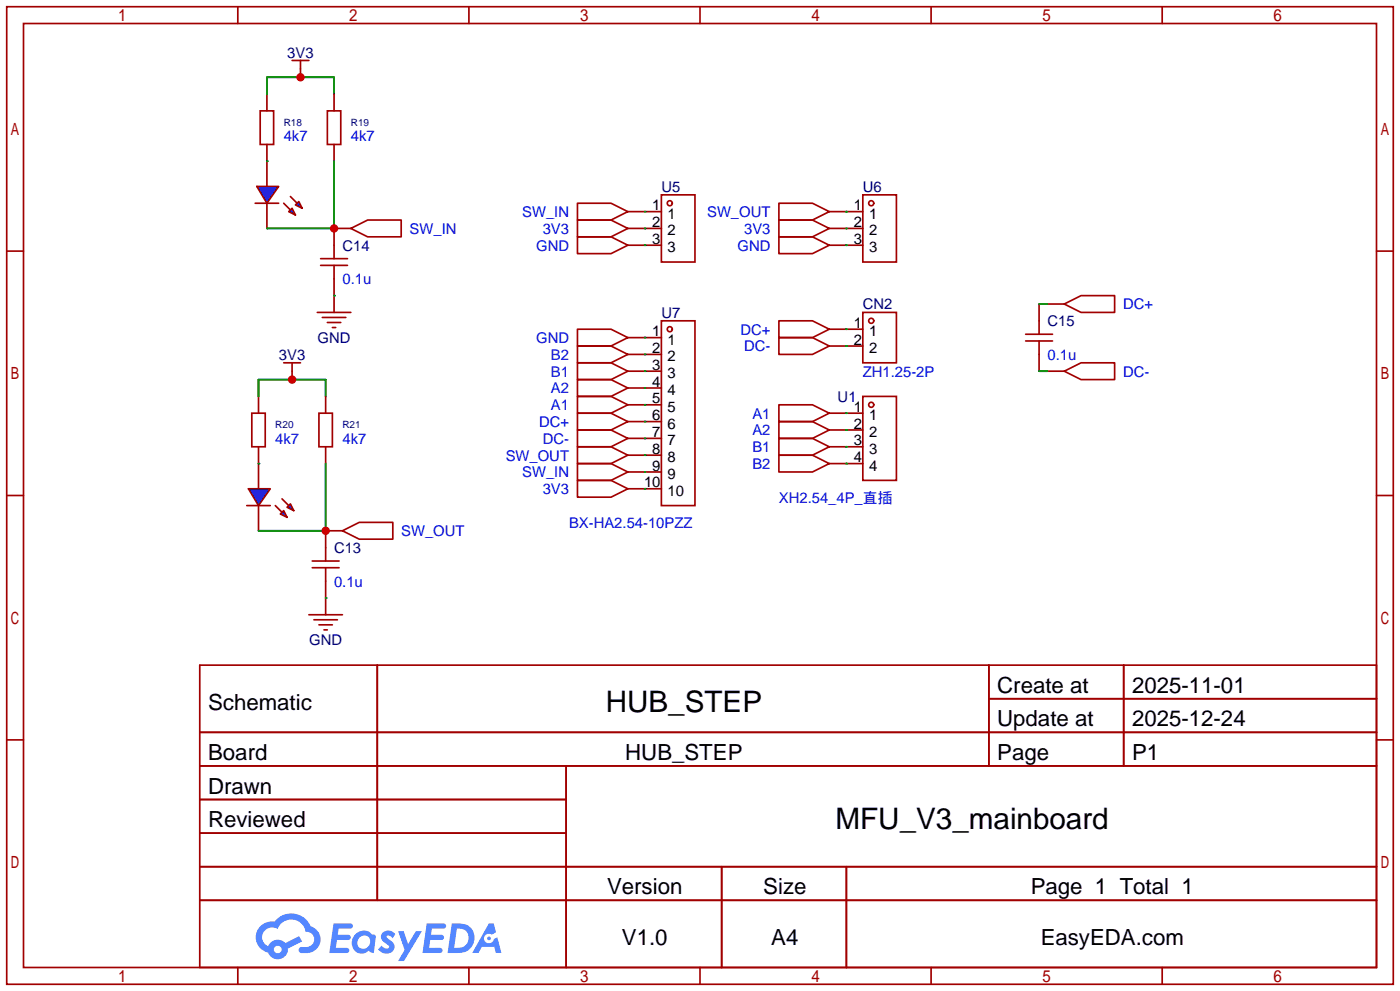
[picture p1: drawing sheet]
<svg xmlns="http://www.w3.org/2000/svg" width="212mm" height="150mm" viewBox="0 0 212 150" stroke-linecap="round" stroke-linejoin="round" font-family="sans-serif">
<g fill="none" stroke="#a10000" stroke-width=".25">
<path d="M1 1h209.8v147.8h-209.8zM3.6 3.6h204.7v142.7h-204.7zM36 1v2.6M71 1v2.6M105.9 1v2.6M140.9 1v2.6M175.9 1v2.6M1 38h2.6M208.3 38h2.5M1 74.9h2.6M208.3 74.9h2.5M1 111.9h2.6"/>
<path d="M30.2 100.6h178.1v45.7h-178.1zM30.2 110.7h178.1M30.2 115.8h178.1M57.1 100.6v35.5M85.7 115.8v30.5M149.6 100.6v15.2M149.6 105.7h58.7M170 100.6v15.2M208.3 111.9h2.5M30.2 120.9h55.5M30.2 131.1h178.1M30.2 126h55.5"/>
<path d="M30.2 136.1h178.1M109.2 131.1v15.2M128.1 131.1v15.2M36 146.3v2.5M71 146.3v2.5M105.9 146.3v2.5M140.9 146.3v2.5M175.9 146.3v2.5"/>
</g>
<g fill="#5487ff">
<path d="M58 141a1.3 1.3 0 0 1 1.8 .3l-.4 .6a.54 .54 0 0 0-.9-.2v.1a2.32 2.32 0 0 1 1.2 1.4 1.36 1.36 0 0 1-1.1 1 1.36 1.36 0 0 1-1.4-.6l.5-.6a.7 .7 0 0 0 1.2 .3l-.1-.3a2.4 2.4 0 0 1-1.2-1.3l.2-.5z"/>
<path d="M60.2 140.8h.9l.6 2 1.2-2h.9l-2.7 4.5h-.9l1-1.6z"/>
<path d="M50.5 139.6h1.6a1.31 1.31 0 0 1 1.2 .2 .4 .4 0 0 1-.3 .6h-1.8l-.1 1h1.6a.4 .4 0 0 1 .4 .4 .4 .4 0 0 1-.4 .4l-1.7-.1-.2 1.2h.8a1.23 1.23 0 0 1 1.2 .2 .39 .39 0 0 1-.3 .6h-2.7z"/>
<path d="M64.6 139.6h1.6a1.32 1.32 0 0 1 1.2 .2 .39 .39 0 0 1-.3 .6h-1.8l-.1 1h1.7a.4 .4 0 0 1 .3 .4 .4 .4 0 0 1-.4 .3h-1.7l-.2 1.2h.8a1.23 1.23 0 0 1 1.2 .2 .39 .39 0 0 1-.3 .6h-2.7z"/>
<path d="M74 139.6h.7l.4 1.4-.7 .3a.75 .75 0 0 0-1.1 .3 .75 .75 0 0 0 .5 1.1 .75 .75 0 0 0 .9-.7l.5-.3 .7 2.4h-.9l-.2-.9h-1.9l-.5 .9h-.9z"/>
<path d="M68.4 139.6l-.7 4.5h1.5a2.27 2.27 0 0 0 2.5-1.6 2.27 2.27 0 0 0-1.3-2.7zM69.1 140.4a1.5 1.5 0 0 1 1.8 1.6 1.5 1.5 0 0 1-1.9 1.3h-.3z"/>
<path d="M53.8 141.3a1.62 1.62 0 0 0-.4 2.1 1.62 1.62 0 0 0 2 .6l.4-.2 .3 .2 .5 .1 .3-2.5-.2-.2-.2-.1a.57 .57 0 0 1-.6-.3 1.73 1.73 0 0 0-2.1 .3zM54.4 141.8a.96 .96 0 0 1 1.4 0 .96 .96 0 0 1-.2 1.4 .95 .95 0 0 1-1.4 0 .95 .95 0 0 1 .2-1.4z"/>
<path d="M39.4 140a2.37 2.37 0 0 0 1.2 4.1 1.54 1.54 0 0 0 1.7 .9 1.54 1.54 0 0 0 1.3-1.6l2.1-1-.5-.8-2 1a1.57 1.57 0 0 0-2.6 .5 1.5 1.5 0 0 1-.8-2.1 1.5 1.5 0 0 1 2.2-.5 2.23 2.23 0 0 1 2.3-1.4 2.23 2.23 0 0 1 2 1.8 1.16 1.16 0 0 1 1.2 1.1 1.16 1.16 0 0 1-1.1 1.2h-.6a.47 .47 0 0 0-.6 .4 .47 .47 0 0 0 .4 .5 2.26 2.26 0 0 0 2.9-2.5 2.12 2.12 0 0 0-1.5-1.5 3.2 3.2 0 0 0-5.5-.7l-.3-.1a2.55 2.55 0 0 0-1.8 .7zM41.5 143.6a.58 .58 0 0 1 1.1 0 .58 .58 0 0 1-1.1 0z"/>
<circle cx="74" cy="141.9" r=".28"/>
</g>
<g fill="none" stroke="#a10000" stroke-width=".25">
<path d="M38.6 30.7h3.6M40.4 24.4v3.8M40.4 30.7v3.8M87.4 30.7h5.1l2.5 1.3-2.5 1.3h-5.1zM87.4 33.3h5.1l2.5 1.2-2.5 1.3h-5.1zM87.4 35.8h5.1l2.5 1.3-2.5 1.3h-5.1zM95 32h5.1M95 34.5h5.1M95 37.1h5.1M100.1 29.5h5.1v10.1h-5.1zM117.9 30.7h5l2.6 1.3-2.6 1.3h-5zM117.9 33.3h5l2.6 1.2-2.6 1.3h-5z"/>
<path d="M117.9 35.8h5l2.6 1.3-2.6 1.3h-5zM125.5 32h5.1M125.5 34.5h5.1M125.5 37.1h5.1M130.6 29.5h5v10.1h-5zM117.9 48.5h5l2.6 1.3-2.6 1.3h-5zM117.9 51.1h5l2.6 1.2-2.6 1.3h-5zM125.5 49.8h5.1M125.5 52.3h5.1M130.6 59.9h5v12.7h-5zM130.6 47.2h5v7.7h-5zM117.9 61.2h5l2.6 1.3-2.6 1.3h-5z"/>
<path d="M117.9 63.8h5l2.6 1.2-2.6 1.3h-5zM117.9 66.3h5l2.6 1.3-2.6 1.2h-5zM117.9 68.8h5l2.6 1.3-2.6 1.3h-5zM125.5 70.1h5.1M125.5 67.6h5.1M125.5 65h5.1M125.5 62.5h5.1"/>
<circle cx="101.3" cy="30.7" r=".38"/>
<circle cx="131.8" cy="30.7" r=".38"/>
<circle cx="131.8" cy="48.5" r=".38"/>
<circle cx="131.8" cy="61.2" r=".38"/>
</g>
<path d="M97.5 32h.1M97.5 34.5h.1M97.5 37.1h.1M128 32h.1M128 34.5h.1M128 37.1h.1M128 49.8h.1M128 52.3h.1M128 62.5h.1M128 65h.1M128 67.6h.1M128 70.1h.1" fill="none" stroke="#008700" stroke-width=".25"/>
<g fill="#00f" stroke="#a10000" stroke-width=".25">
<path d="M38.9 28.2h3.3l-1.8 2.5z"/>
<path d="M44.7 31l.5-.5 .5 1z"/>
<path d="M43.7 32l.5-.5 .5 1z"/>
</g>
<g fill="none" stroke="#a10000" stroke-width=".25">
<path d="M39.4 16.8h2v5h-2zM40.4 14.2v2.6M44.2 9.1h2.5M45.5 9.1v2.6M49.5 16.8h2.1v5h-2.1zM50.5 14.2v2.6M40.4 21.8v2.6M42.9 30.7l1 1M43.9 29.7l1.1 1M50.5 21.8v2.6M50.5 34.5h2.6M53.1 34.5l2.5-1.2h5.1v2.5h-5.1z"/>
<path d="M37.3 76.5h3.6M39.1 70.1v3.8M39.1 76.5v3.8"/>
</g>
<path d="M40.4 14.2v-2.5h10.1v2.5M40.4 24.4h.1M50.5 24.4v10.1h-10.1" fill="none" stroke="#008700" stroke-width=".25"/>
<g fill="#00f" stroke="#a10000" stroke-width=".25">
<path d="M37.6 73.9h3.3l-1.8 2.6z"/>
<path d="M43.9 76.2l.5 1-1-.5z"/>
<path d="M42.4 77.7l.5-.5 .5 1z"/>
</g>
<g fill="none" stroke="#a10000" stroke-width=".25">
<path d="M48.5 39.1h4.1M50.5 34.5v4.6M39.1 59.9v2.6M42.9 54.9h2.6M44.2 54.9v2.5M48 47.2h5.1M48.5 40.1h4.1M48.8 48h3.5M49.3 59.9v2.6M49.5 48.8h2.1M50.3 49.5h.5M50.5 40.1v7.1"/>
<path d="M87.4 49.8h5.1l2.5 1.3-2.5 1.2h-5.1zM87.4 52.3h5.1l2.5 1.3-2.5 1.3h-5.1zM87.4 54.9h5.1l2.5 1.2-2.5 1.3h-5.1zM87.4 57.4h5.1l2.5 1.3-2.5 1.2h-5.1zM87.4 59.9h5.1l2.5 1.3-2.5 1.3h-5.1zM95 56.1h5.1M95 51.1h5.1M95 53.6h5.1M95 58.7h5.1M100.1 48.5h5.1v28h-5.1zM155.2 50.5h4.1M155.2 51.6h4.1"/>
<path d="M157.2 46v4.5M157.2 51.6v4.5M158.5 46h2.5M158.5 56.1h2.5M161 46l2.6-1.3h5.1v2.5h-5.1zM161 56.1l2.6-1.2h5.1v2.5h-5.1zM38.1 62.5h2v5.1h-2zM39.1 67.6v2.5M41.7 76.5l1 1M42.7 75.4l1 1.1M48.3 62.5h2v5.1h-2zM49.3 67.6v2.5"/>
<path d="M87.4 62.5h5.1l2.5 1.3-2.5 1.2h-5.1zM87.4 65h5.1l2.5 1.3-2.5 1.3h-5.1zM87.4 67.6h5.1l2.5 1.2-2.5 1.3h-5.1zM87.4 70.1h5.1l2.5 1.3-2.5 1.2h-5.1zM87.4 72.6h5.1l2.5 1.3-2.5 1.3h-5.1zM95 61.2h5.1M95 63.8h5.1M95 66.3h5.1M95 68.8h5.1M95 71.4h5.1M95 73.9h5.1M46.7 93h5.1"/>
<path d="M47.2 84.8h4.1M47.2 85.9h4.1M47.5 93.7h3.6M48.3 94.5h2M49 95.2h.5M49.3 85.9v7.1M51.8 80.3l2.6-1.3h5v2.5h-5zM51.8 80.3h-2.5v4.5"/>
<circle cx="101.3" cy="49.8" r=".38"/>
</g>
<g fill="none" stroke="#008700" stroke-width=".25">
<path d="M39.1 59.9v-2.5h10.2v2.5M50.5 44.7h.1M97.5 51.1h.1M97.5 53.6h.1M97.5 56.1h.1M97.5 58.7h.1M157.2 46h1.3M157.2 56.1h1.3M39.1 70.1h.1M49.3 70.1v10.2h-10.2M97.5 61.2h.1M97.5 63.8h.1"/>
<path d="M97.5 66.3h.1M97.5 68.8h.1M97.5 71.4h.1M97.5 73.9h.1M49.3 90.4h.1"/>
</g>
<g fill="#c00">
<circle cx="45.5" cy="11.7" r=".63"/>
<circle cx="50.5" cy="34.5" r=".63"/>
<circle cx="44.2" cy="57.4" r=".63"/>
<circle cx="49.3" cy="80.3" r=".63"/>
</g>
<g font-size="4.5">
<text x="91.7" y="107.6">HUB_STEP</text>
<text x="126.4" y="125.4">MFU_V3_mainboard</text>
</g>
<g font-size="3.4">
<text x="31.5" y="107.3">Schematic</text>
<text x="150.9" y="104.8">Create at</text>
<text x="171.3" y="104.8">2025-11-01</text>
<text x="150.9" y="109.8">Update at</text>
<text x="171.3" y="109.8">2025-12-24</text>
<text x="31.5" y="114.9">Board</text>
<text x="94.6" y="114.9">HUB_STEP</text>
<text x="150.9" y="114.9">Page</text>
<text x="171.3" y="114.9">P1</text>
<text x="31.5" y="120">Drawn</text>
<text x="31.5" y="125.1">Reviewed</text>
<text x="91.9" y="135.2">Version</text>
<text x="115.5" y="135.2">Size</text>
<text x="156" y="135.2">Page 1 Total 1</text>
<text x="94.1" y="142.9">V1.0</text>
<text x="116.7" y="142.9">A4</text>
<text x="157.5" y="142.9">EasyEDA.com</text>
</g>
<g font-size="2.2" fill="#000080">
<text x="43.5" y="8.7">3V3</text>
<text x="100.1" y="29">U5</text>
<text x="130.6" y="29">U6</text>
<text x="51.8" y="37.9">C14</text>
<text x="130.6" y="46.8">CN2</text>
<text x="48.1" y="51.9">GND</text>
<text x="100.1" y="48.1">U7</text>
<text x="158.5" y="49.3">C15</text>
<text x="42.2" y="54.4">3V3</text>
<text x="126.7" y="60.8">U1</text>
<text x="50.5" y="83.6">C13</text>
<text x="46.8" y="97.6">GND</text>
</g>
<g font-size="2.2" fill="#00f">
<text x="42.9" y="21.4">4k7</text>
<text x="53.1" y="21.4">4k7</text>
<text x="62" y="35.4">SW_IN</text>
<text x="79" y="32.8">SW_IN</text>
<text x="82.1" y="35.4">3V3</text>
<text x="107" y="32.8">SW_OUT</text>
<text x="112.6" y="35.4">3V3</text>
<text x="81.1" y="37.9">GND</text>
<text x="111.6" y="37.9">GND</text>
<text x="51.8" y="43">0.1u</text>
<text x="169.9" y="46.8">DC+</text>
<text x="81.1" y="51.9">GND</text>
<text x="112" y="50.6">DC+</text>
<text x="112.6" y="53.1">DC-</text>
<text x="83.4" y="54.4">B2</text>
<text x="83.4" y="57">B1</text>
<text x="83.4" y="59.5">A2</text>
<text x="130.6" y="57">ZH1.25-2P</text>
<text x="158.5" y="54.4">0.1u</text>
<text x="169.9" y="57">DC-</text>
<text x="81.6" y="64.6">DC+</text>
<text x="83.4" y="62">A1</text>
<text x="113.8" y="63.3">A1</text>
<text x="113.8" y="65.8">A2</text>
<text x="41.7" y="67.1">4k7</text>
<text x="51.8" y="67.1">4k7</text>
<text x="76.5" y="69.7">SW_OUT</text>
<text x="82.1" y="67.1">DC-</text>
<text x="113.8" y="68.4">B1</text>
<text x="113.8" y="70.9">B2</text>
<text x="79" y="72.2">SW_IN</text>
<text x="82.1" y="74.7">3V3</text>
<text x="117.9" y="76">XH2.54_4P_直插</text>
<text x="60.7" y="81.1">SW_OUT</text>
<text x="86.1" y="79.8">BX-HA2.54-10PZZ</text>
<text x="50.5" y="88.7">0.1u</text>
</g>
<g font-size="2.2">
<text x="98.7" y="31.8">1</text>
<text x="98.7" y="34.3">2</text>
<text x="101" y="33.1">1</text>
<text x="101" y="35.6">2</text>
<text x="129.2" y="31.8">1</text>
<text x="129.2" y="34.3">2</text>
<text x="131.5" y="33.1">1</text>
<text x="131.5" y="35.6">2</text>
<text x="98.7" y="36.9">3</text>
<text x="101" y="38.1">3</text>
<text x="129.2" y="36.9">3</text>
<text x="131.5" y="38.1">3</text>
<text x="98.7" y="50.8">1</text>
<text x="98.7" y="53.4">2</text>
<text x="101" y="52.1">1</text>
<text x="129.2" y="49.6">1</text>
<text x="129.2" y="52.1">2</text>
<text x="131.5" y="50.8">1</text>
<text x="131.5" y="53.4">2</text>
<text x="98.7" y="55.9">3</text>
<text x="98.7" y="58.5">4</text>
<text x="101" y="54.6">2</text>
<text x="101" y="57.2">3</text>
<text x="101" y="59.7">4</text>
<text x="98.7" y="61">5</text>
<text x="98.7" y="63.5">6</text>
<text x="101" y="62.3">5</text>
<text x="101" y="64.8">6</text>
<text x="129.2" y="64.8">2</text>
<text x="129.2" y="62.3">1</text>
<text x="131.5" y="63.5">1</text>
<text x="98.7" y="66.1">7</text>
<text x="98.7" y="68.6">8</text>
<text x="98.7" y="71.2">9</text>
<text x="101" y="67.3">7</text>
<text x="101" y="69.9">8</text>
<text x="129.2" y="69.9">4</text>
<text x="129.2" y="67.3">3</text>
<text x="131.5" y="71.2">4</text>
<text x="131.5" y="68.6">3</text>
<text x="131.5" y="66.1">2</text>
<text x="97.5" y="73.7">10</text>
<text x="101" y="72.4">9</text>
<text x="101" y="75">10</text>
</g>
<g font-size="1.5" fill="#000080">
<text x="42.9" y="19">R18</text>
<text x="53.1" y="19">R19</text>
<text x="41.7" y="64.7">R20</text>
<text x="51.8" y="64.7">R21</text>
</g>
</svg>
